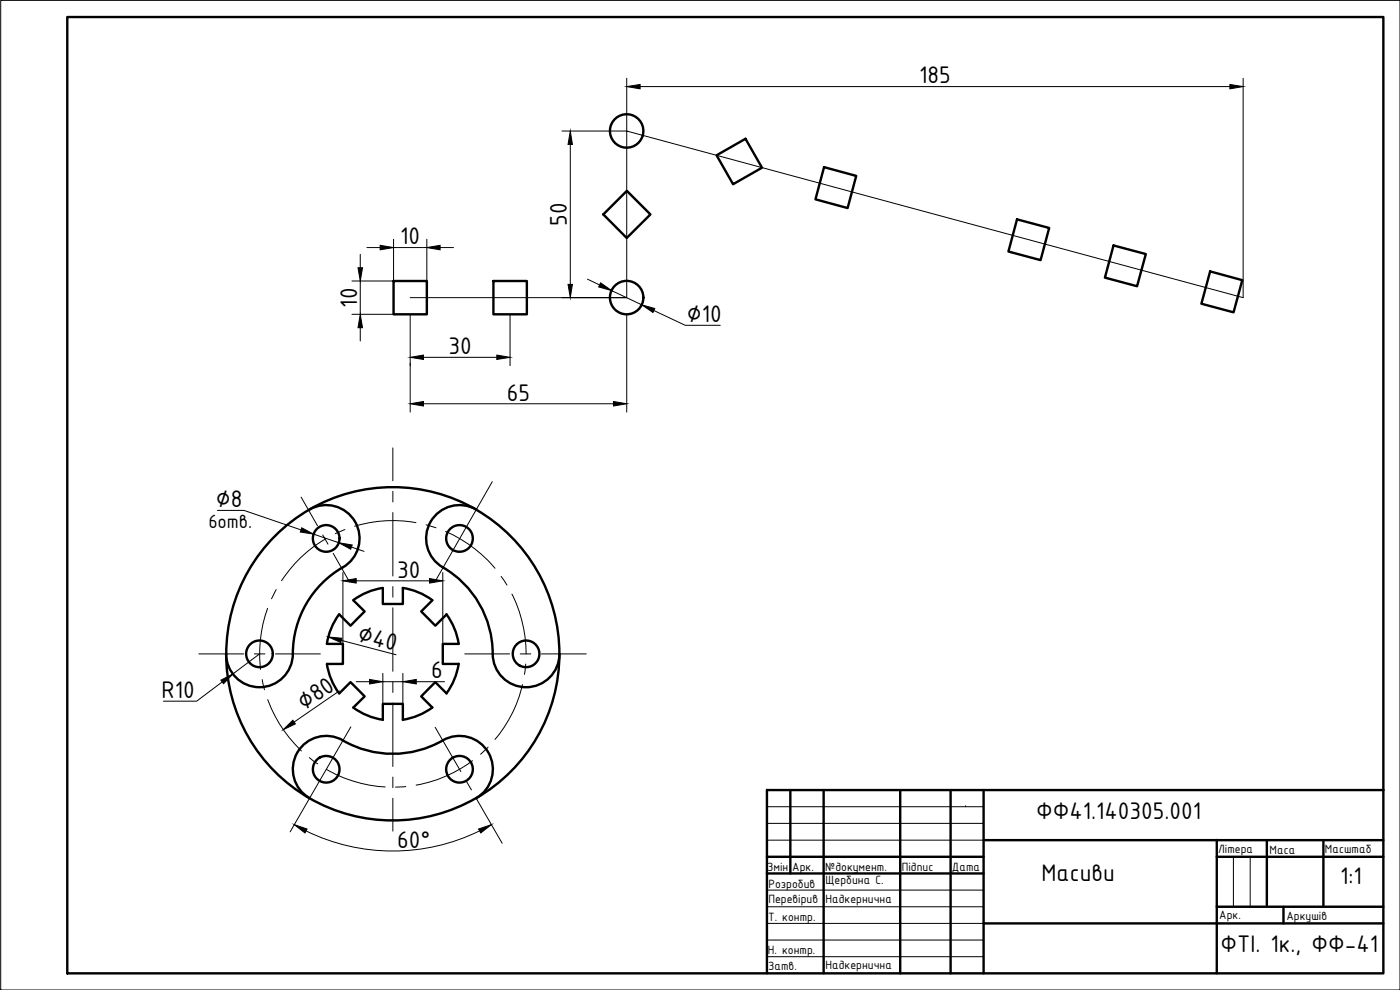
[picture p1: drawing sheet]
<svg xmlns="http://www.w3.org/2000/svg" width="420mm" height="297mm" viewBox="0 0 420 297" stroke-linecap="round" stroke-linejoin="round" font-family="sans-serif">
<!-- layer: r-tonka -->
<path d="M.2 .1h420v296.9h-420zM230.2 247h64.9M230.2 252.1h65M230.3 242h65M289.8 242h.1M370.2 257.1v15M375.2 257.1v15M230.2 267.1h64.9M230.2 272.1h65M230.2 277.1h65M230.2 287h64.9M230.2 282.1h65" fill="none" stroke="#000" stroke-width=".3"/>
<!-- layer: r-kontyr -->
<g fill="none" stroke="#000" stroke-width=".72">
<path d="M20.2 5.1h395v286.9h-395zM230.2 237.1v54.9M230.3 237.1h184.9M237.2 237.1v25M247.2 237.1v54.9M270.2 237.1v54.9M285.3 237.1v54.9M295.2 237.1v54.9M230.2 257.1h65M295.2 252.1h120M365.2 257.1h50M365.2 252.1v25"/>
<path d="M380.2 252.1v20M397.2 252.1v20M230.2 262.1h65M295.2 277.1h120M365.2 272.1h50M385.2 272.1v5"/>
</g>
<!-- layer: 0 -->
<path d="M230.2 237.1h.1M365.2 252.1h.1M230.2 262.1h.1M380.2 272.1h.1M415.2 277.1h.1M247.2 292h.1" fill="none" stroke="#000" stroke-width=".3"/>
<!-- layer: osi -->
<g fill="none" stroke="#000" stroke-width=".3">
<path d="M117.9 134.4v9.9M90.4 149.2l4.9 8.6M103.5 158.9l-2.9 1.2M117.9 147.4v3.2M117.9 153.8v19M124.8 156.8a39.1 39.1 0 0 0-18.4 1.1M127.9 157.5l3 .9M133.7 159.5a40.6 40.6 0 0 1 14.8 11M82.9 176.9l-1.4 2.7M96.9 160.5l1.5 2.8M97.9 161.6a39.1 39.1 0 0 0-13.4 12.6M100 166l4.9 8.6"/>
<path d="M117.9 176v3.2M150.4 173l1.7 2.5M153.6 178.3a40.3 40.3 0 0 1 4.3 17.9M59.7 196.2h13.5M76.3 196.2h3.2M80.3 182.5a40.2 40.2 0 0 0-2.1 18.4M82.7 196.2h13.4M117.9 182.4v19M139.5 196.2h13.5M156.1 196.2h3.2M157.8 199.2l-.4 3.1M162.5 196.2h13.4"/>
<path d="M78.7 203.9l.7 3.1M80.3 209.9a40.3 40.3 0 0 0 10.2 15.4M117.9 204.6v3.2M117.9 210.9v19.1M130.6 218.2l7.7 13.3M156.8 205.4a38.1 38.1 0 0 1-8.3 16.5M92.8 227.3l2.5 1.9M98 230.8a39.7 39.7 0 0 0 17.6 5.3M117.9 233.2v3.1M117.9 239.5v9.9M121.8 236l-3.1 .2M139.9 234.3l1.6 2.7"/>
<path d="M141.8 228.2a40.3 40.3 0 0 1-16.9 7.4M143 239.8l7.7 13.2M146.5 224.2l-2.3 2.1"/>
</g>
<!-- layer: dopom -->
<path d="M123.1 89.3h65v-50l185 50M147.7 144.5l-16.8 29.4M105.3 218.1l-18.2 31.5" fill="none" stroke="#000" stroke-width=".3"/>
<!-- layer: kontyr -->
<g fill="none" stroke="#000" stroke-width=".72">
<path d="M215.1 46.6l8.6-5 5 8.7-8.7 5zM247.3 50.2l9.7 2.6-2.6 9.6-9.7-2.6zM181.1 64.3l7-7 7.1 7-7.1 7.1zM305.2 65.8l9.7 2.6-2.6 9.6-9.7-2.5zM334.2 73.6l9.7 2.6-2.7 9.7-9.6-2.6zM118.1 84.3h10v10h-10zM148.1 84.3h10v10h-10zM363.2 81.4l9.6 2.7-2.6 9.6-9.6-2.6zM92.9 152.9a10 10 0 0 1 13.7 3.6 10 10 0 0 1-3.7 13.7M142.9 152.9a50 50 0 0 1 0 86.6 10 10 0 0 0 3.7-13.7 10 10 0 0 0-13.7-3.7 30 30 0 0 1-30 .1M142.9 152.9a50 50 0 0 0-75 43.3 50 50 0 0 0 75 43.3M142.9 152.9a10 10 0 0 0-13.7 3.6 10 10 0 0 0 3.7 13.7 30.3 30.3 0 0 1 15 27.2 10 10 0 0 0 10.6 8.8 10 10 0 0 0 9.4-10"/>
<path d="M102.9 170.2a30.3 30.3 0 0 0-15.1 27.2 10 10 0 0 1-10.6 8.8 10 10 0 0 1-9.3-10M114.9 176.4a20 20 0 0 0-8.9 3.7M114.9 176.4v4.8h6v-4.8M120.9 176.4a20 20 0 0 1 8.8 3.7M101.8 184.3a20 20 0 0 0-3.7 8.9h4.8v6h-4.8a19.6 19.6 0 0 0 3.7 8.8M106 180.1l3.4 3.4-4.2 4.2-3.4-3.4M129.8 180.1l-3.4 3.4 4.2 4.2 3.4-3.4a20.2 20.2 0 0 1 3.7 8.9h-4.8v6h4.8a20.8 20.8 0 0 1-3.7 8.9l-3.4-3.4-4.2 4.2 3.3 3.4a20 20 0 0 1-8.8 3.7M101.8 208.1l3.4-3.4 4.2 4.2-3.4 3.4a19.7 19.7 0 0 0 8.9 3.7M114.9 216v-4.8h6v4.8M102.9 222.1a10 10 0 0 0-13.7 3.7 10 10 0 0 0 3.7 13.7M365.2 277.1v14.9"/>
<circle cx="188.1" cy="39.3" r="5"/>
<circle cx="188.1" cy="89.3" r="5"/>
<circle cx="97.9" cy="161.6" r="4"/>
<circle cx="137.9" cy="161.6" r="4"/>
<circle cx="77.9" cy="196.2" r="4"/>
<circle cx="157.9" cy="196.2" r="4"/>
<circle cx="97.9" cy="230.8" r="4"/>
<circle cx="137.9" cy="230.8" r="4"/>
</g>
<!-- layer: dim -->
<g fill="none" stroke="#000" stroke-width=".3">
<path d="M188.1 23.5v15.8h-19.4M192.1 26h177M373.1 23.5v65.8M171.2 43.3v42M108.1 76.3v4M110.1 74.3h4M118.1 71.8v12.5h-12.5M118.1 74.3h10M128.1 71.8v12.5M132.1 74.3h4M105.6 94.3h12.5M108.1 84.3v10"/>
<path d="M108.1 98.3v4M123.1 94.3v29.3M153.1 94.3v15.4M168.7 89.3h19.4M176.3 83.8l3.7 1.7M183.6 87.2l9 4.3M188.1 94.3v29.3M196.2 93.2l9.5 4.4h10.5M127.1 107.2h22M127.1 121.1h57M65.2 153.1h8l17.1 5.9M94.1 160.3l7.6 2.5"/>
<path d="M102.9 171.8v21.4M105.5 164.2l3.8 1.2M106.9 174.3h22M132.9 171.8v21.4M77.9 196.2l-8 6M102.4 192.1l16.5 4.4M66.7 204.6l-7.7 5.8h-10M101.9 207.3l-13.6 9.3M106.9 204.5h4M114.9 202v9.2M114.9 204.5h6M120.9 202v9.2"/>
<path d="M124.9 204.5h8.5M91.8 249.3a59.2 59.2 0 0 0 52.1 0"/>
</g>
<g fill="#000" stroke="#000" stroke-width=".3">
<path d="M188.1 26l4-.7v1.4zM369.1 25.3l4 .7-4 .7zM171.2 39.3l.6 4h-1.3zM114.1 73.6l4 .7-4 .7zM128.1 74.3l4-.7v1.4zM107.4 80.3h1.4l-.7 4zM108.1 94.3l.7 4h-1.4zM170.5 85.3h1.3l-.6 4zM180.3 84.9l3.3 2.3-3.9-1.1zM192.6 91.5l3.9 1.1-.5 1.2zM123.1 107.2l4-.7v1.4zM149.1 106.5l4 .7-4 .7z"/>
<path d="M123.1 121.1l4-.6v1.3zM184.1 120.5l4 .6-4 .7zM90.6 158.4l3.5 1.9-4-.7zM101.7 162.8l4 .7-.5 1.3zM102.9 174.3l4-.7v1.3zM128.9 173.6l4 .7-4 .6zM98.6 191.1l4 .4-.3 1.3zM66.3 204.1l3.6-1.9-2.8 2.9zM85 218.9l2.9-2.8 .7 1.1zM110.9 203.9l4 .6-4 .7zM120.9 204.5l4-.6v1.3zM88.3 247.4l3.9 1.3-.7 1.2z"/>
<path d="M143.6 248.7l3.9-1.3-3.2 2.5z"/>
</g>
<g font-size="7.8">
<text x="275.8" y="25">185</text>
<text x="170.1" y="67.8" transform="rotate(-90 170.1 67.8)">50</text>
<text x="120.1" y="73.3">10</text>
<text x="107.1" y="92.3" transform="rotate(-90 107.1 92.3)">10</text>
<text x="206.2" y="96.6">∅10</text>
<text x="134.6" y="106.2">30</text>
<text x="152.1" y="120.2">65</text>
<text x="64.7" y="152.1">∅8</text>
<text x="119.2" y="173.3">30</text>
<text x="107" y="192.3" transform="rotate(15 107 192.3)">∅40</text>
<text x="129.4" y="203.5">6</text>
<text x="48.5" y="209.4">R10</text>
<text x="91.4" y="213.3" transform="rotate(-35 91.4 213.3)">∅80</text>
<text x="311" y="245.7">ФФ41.140305.001</text>
<text x="119.2" y="254.4">60°</text>
<text x="312.6" y="264.2">Масиви</text>
<text x="402.2" y="265.2">1:1</text>
<text x="366.3" y="285.5">ФТІ. 1к., ФФ-41</text>
</g>
<text font-size="6.2" x="62.5" y="158.5">6отв.</text>
<g font-size="3.9">
<text x="365.6" y="255.8">Літера</text>
<text x="381" y="256.1">Маса</text>
<text x="397.6" y="256.1">Масштаб</text>
<text x="230.3" y="261.4">Змін</text>
<text x="237.8" y="261.5">Арк.</text>
<text x="247.7" y="261.4">№документ.</text>
<text x="270.6" y="261.3">Підпис</text>
<text x="285.7" y="261.3">Дата</text>
<text x="230.6" y="266.4">Розробив</text>
<text x="247.7" y="265.3">Щербина С.</text>
<text x="230.6" y="271">Перевірив</text>
<text x="247.7" y="270.8">Надкернична</text>
<text x="365.9" y="275.7">Арк.</text>
<text x="386.1" y="275.9">Аркушів</text>
<text x="230.5" y="276.3">Т. контр.</text>
<text x="230.5" y="286.3">Н. контр.</text>
<text x="230.5" y="291">Затв.</text>
<text x="247.7" y="290.8">Надкернична</text>
</g>
</svg>
